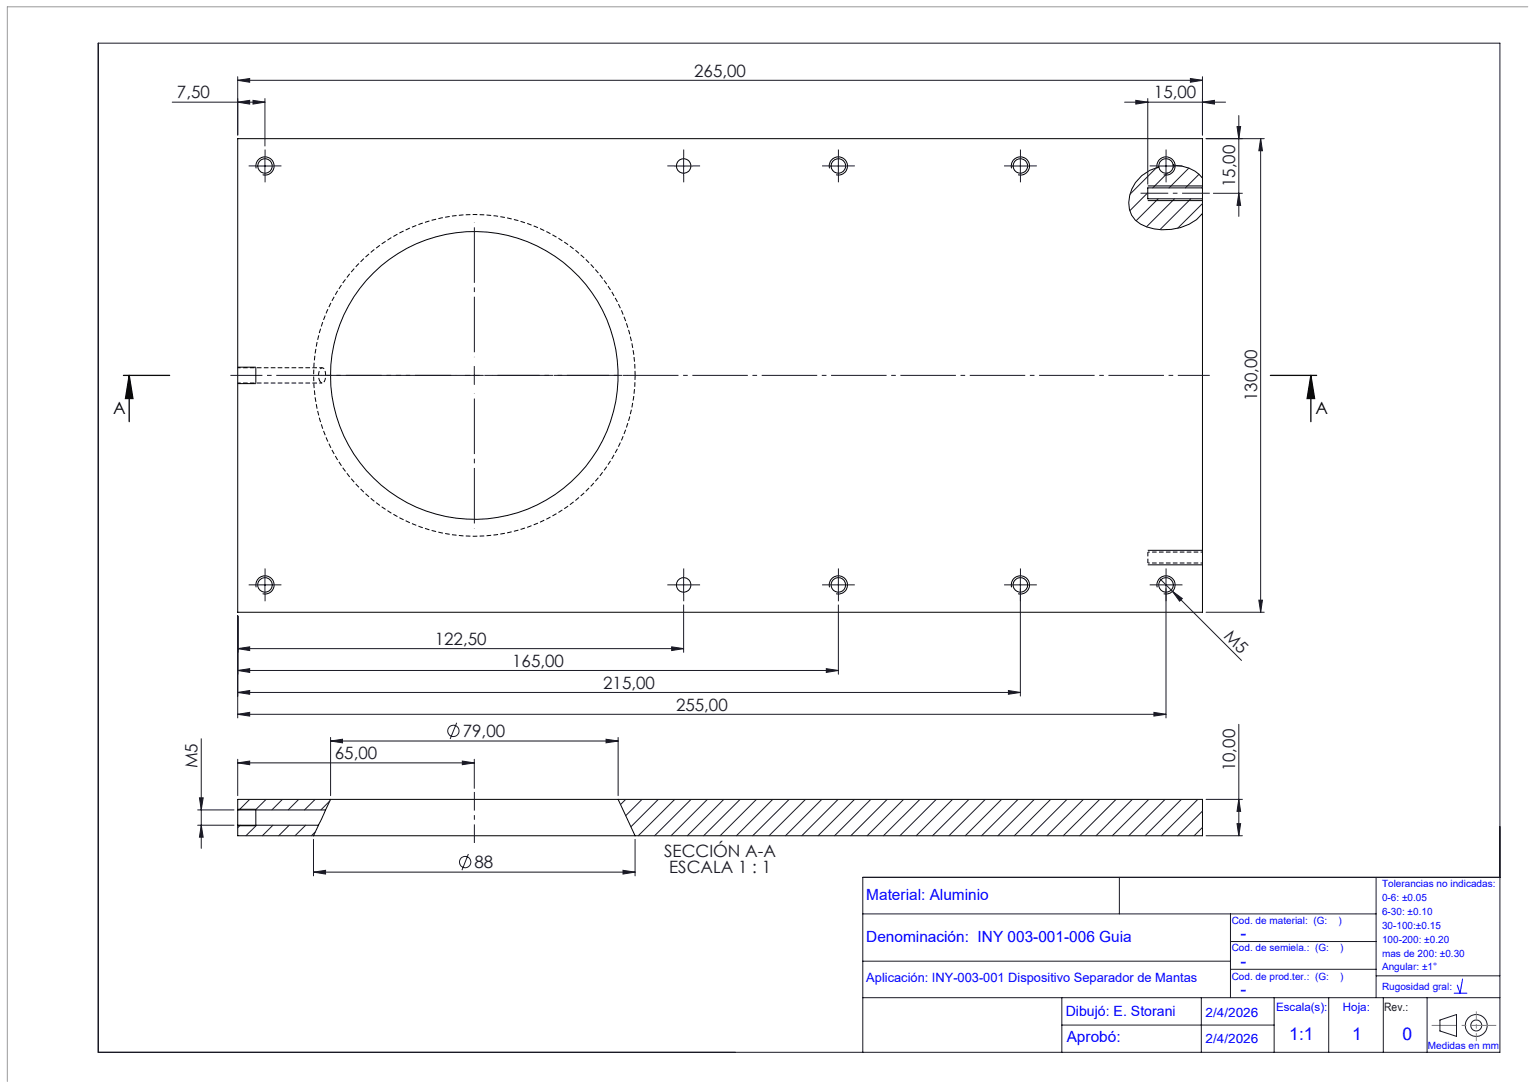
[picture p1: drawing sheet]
<svg xmlns="http://www.w3.org/2000/svg" width="420mm" height="297mm" viewBox="0 0 420 297" stroke-linecap="round" stroke-linejoin="round" font-family="sans-serif">
<path d="M87.8 104.5l.7 .6a1.5 1.5 0 0 0 .9-1.7v-.6a1.53 1.53 0 0 0-1.1-1.8 3.1 3.1 0 0 0-.5 3.5" fill="none" stroke="#000" stroke-width=".27" stroke-dasharray="1.3 .6" stroke-dashoffset=".4" stroke-linecap="butt"/>
<path d="M315.3 151.5v3" fill="none" stroke="#000" stroke-width=".27" stroke-dasharray="1.3 .6" stroke-dashoffset=".1" stroke-linecap="butt"/>
<path d="M174.5 103a44.2 44.2 0 0 0-65.4-38.7 44.2 44.2 0 0 0-2.6 75.9 44.2 44.2 0 0 0 67.9-34.1l.1-3.1" fill="none" stroke="#000" stroke-width=".27" stroke-dasharray="1.3 .6" stroke-linecap="butt"/>
<path d="M65.3 105.1h23.2M88.5 100.9h-23.2" fill="none" stroke="#000" stroke-width=".27" stroke-dasharray="1.3 .6" stroke-dashoffset=".5" stroke-linecap="butt"/>
<path d="M315.3 154.5h15M330.3 151.5h-15" fill="none" stroke="#000" stroke-width=".27" stroke-dasharray="1.3 .6" stroke-dashoffset=".8" stroke-linecap="butt"/>
<g fill="none" stroke="#000" stroke-width=".27">
<path d="M70.4 46.2a2.5 2.5 0 0 1 2.2-3.1 2.5 2.5 0 0 1 2.7 2.7 2.5 2.5 0 0 1-3.2 2.2M227.9 46.2a2.51 2.51 0 0 1 2.1-3.2 2.51 2.51 0 0 1 2.8 2.7 2.51 2.51 0 0 1-3.1 2.3M277.9 46.2a2.5 2.5 0 0 1 2.2-3.1 2.5 2.5 0 0 1 2.7 2.7 2.5 2.5 0 0 1-3.2 2.2M315.3 55.1h15M315.3 51h15M317.9 46.2a2.5 2.5 0 0 1 2.2-3.1 2.5 2.5 0 0 1 2.7 2.7 2.5 2.5 0 0 1-3.1 2.2M318.3 45.8a10.3 10.3 0 0 0-8.1 11.6 6.6 6.6 0 0 0 4.8 4.9 15.3 15.3 0 0 0 13.7-2l1.6-1.7M322.3 45.3a1.99 1.99 0 0 0-2.3-1.7 1.99 1.99 0 0 0-1.7 2.2M322.3 45.3a10.2 10.2 0 0 1 8 3.6M322.3 45.3a1.99 1.99 0 0 1-1.8 2.3 1.99 1.99 0 0 1-2.2-1.8M330.3 51.6v3M330.3 51.6v-13.5h-265v130h265v-113.5"/>
<path d="M330.3 51.6h-15v3h15M65.3 100.8h5v4.5h-5M315.3 155h15M315.3 151.1h15M70.4 161.2a2.5 2.5 0 0 1 2.2-3.1 2.5 2.5 0 0 1 2.7 2.7 2.5 2.5 0 0 1-3.2 2.2M227.9 161.2a2.51 2.51 0 0 1 2.1-3.1 2.51 2.51 0 0 1 2.8 2.6 2.51 2.51 0 0 1-3.1 2.3M277.9 161.2a2.5 2.5 0 0 1 2.2-3.1 2.5 2.5 0 0 1 2.7 2.7 2.5 2.5 0 0 1-3.2 2.2M317.9 161.2a2.5 2.5 0 0 1 2.2-3.1 2.5 2.5 0 0 1 2.7 2.7 2.5 2.5 0 0 1-3.1 2.2M90.8 219.4h79M90.8 219.4h-25.5v2.9M90.8 219.4l-1.4 2.9M169.8 219.4h160.5v10h-155.9"/>
<path d="M169.8 219.4l4.6 10M65.3 222.3v4.2M65.3 226.5v2.9h20.8M65.3 226.5h22.2M65.3 222.3h24.1M65.3 222.1h5v4.6h-5M86.1 229.4h88.3M87.5 226.5l-1.4 2.9M89.4 222.3l-1.9 4.2"/>
<circle cx="72.8" cy="45.6" r="1.99"/>
<circle cx="187.8" cy="45.6" r="2"/>
<circle cx="230.3" cy="45.6" r="2"/>
<circle cx="280.3" cy="45.6" r="2"/>
<circle cx="130.3" cy="103.1" r="39.5"/>
<circle cx="72.8" cy="160.6" r="1.99"/>
<circle cx="187.8" cy="160.6" r="2.01"/>
<circle cx="230.3" cy="160.6" r="2"/>
<circle cx="280.3" cy="160.6" r="2"/>
<circle cx="320.3" cy="160.6" r="2"/>
</g>
<g fill="none" stroke="#191924" stroke-width=".27">
<path d="M27 11.8h385v277.1h-385zM47.3 28h25.5M65.3 22l3.3-.4v1zM65.3 28l3.3-.5v1.1zM65.3 21.1v16M65.3 22h265M69.5 27.5l3.3 .5-3.3 .6zM72.8 27.1v13M308.9 28h27.8M312 27.5l3.3 .5-3.3 .6zM315.3 27.1v23.4M327 21.6l3.3 .4-3.3 .6z"/>
<path d="M330.3 28l3.3-.5v1.1zM330.3 21.1v16M331.3 38.1h16M339.8 34.7h1l-.5 3.4zM340.3 31.7v27.7M346.3 38.1l.5 3.3h-1zM346.3 38.1v130M70.3 45.6h5M72.8 43.1v4.9M185.3 45.6h5M187.8 43.1v4.9M227.8 45.6h5"/>
<path d="M230.3 43.1v4.9M277.8 45.6h5M280.3 43.1v4.9M315.3 52.9l-5 5M317.7 46l-7.3 7.3M317.8 45.6h5M318.1 54.6l-6 6M320.3 43.1v4.9M320.7 47.5l-4 4.1M322.6 54.6l-7.7 7.7M322.8 45.4l-.5 .6M326.6 46.1l-5.5 5.5"/>
<path d="M327.1 54.6l-8.5 8.4M329.4 47.8l-3.8 3.8M330.3 51.4l-.2 .2M330.3 55.9l-6.8 6.7M333.3 53.1h8M340.3 53.1l.5 3.3h-1zM127.8 103h5M130.3 100.6v4.9M72.8 158v5.1M187.8 158v5.1M230.3 158v5.1M280.3 158v33.1"/>
<path d="M318.5 158.8l22.5 22.5M320.3 158v39.1M65.3 178l3.3-.5v1.1zM65.3 169v28.1M65.3 178h122.5M70.3 160.5h5M184.5 177.5l3.3 .5-3.3 .6zM185.3 160.5h5M187.8 166v13.1M227.8 160.5h5M230.3 166v19.1M277.8 160.5h5"/>
<path d="M317.8 160.5h5M322.1 162.3l2.7 2-.8 .7zM331.3 168.1h16M345.8 164.7h1l-.5 3.4zM65.3 184l3.3-.5v1.1zM65.3 190.1l3.3-.6v1.1zM65.3 196.1l3.3-.6v1.1zM65.3 184h165M65.3 190.1h215M65.3 196.1h255M125.4 198.4l-1.8 4.4M227 183.5l3.3 .5-3.3 .6z"/>
<path d="M277 189.5l3.3 .6-3.3 .5zM317 195.5l3.3 .6-3.3 .5zM340.3 198.8v30.6M54.8 219h1l-.5 3.3zM55.3 202.8v30.1M65.3 209.4l3.3-.5v1zM65.3 208.4v10M65.3 209.4h65M68.6 219.4l-2.9 2.9M73.1 219.4l-2.9 2.9M77.6 219.4l-2.9 2.9M82.1 219.4l-2.9 2.9"/>
<path d="M86.6 219.4l-3 2.9M90.6 219.9l-2.4 2.4M90.8 203.4l3.3-.5v1zM90.8 202.4v16M90.8 203.4h79M127 208.9l3.3 .5-3.3 .5zM130.3 208.4v8M166.5 202.9l3.3 .5-3.3 .5zM169.8 202.4v16M171.9 219.4l-1.4 1.4M176.4 219.4l-4.5 4.5M180.8 219.4l-7.5 7.5"/>
<path d="M185.3 219.4l-10 10M189.8 219.4l-10 10M194.3 219.4l-10 10M198.8 219.4l-10 10M203.3 219.4l-10 10M207.8 219.4l-10 10M212.3 219.4l-10 10M216.8 219.4l-10 10M221.3 219.4l-10.1 10M225.7 219.4l-9.9 10M230.2 219.4l-10 10M234.7 219.4l-10 10"/>
<path d="M239.2 219.4l-10 10M243.7 219.4l-10 10M248.2 219.4l-10 10M252.7 219.4l-10 10M257.2 219.4l-10 10M261.7 219.4l-10 10M266.2 219.4l-10 10M270.7 219.4l-10 10M275.1 219.4l-10 10M279.6 219.4l-10 10M284.1 219.4l-10 10M288.6 219.4l-10 10"/>
<path d="M293.1 219.4l-10 10M297.6 219.4l-10 10M302.1 219.4l-10 10M306.6 219.4l-10 10M311 219.4l-9.9 10M315.6 219.4l-10.1 10M320 219.4l-9.9 10M324.5 219.4l-10 10M329 219.4l-10 10M331.3 219.4h10M340.3 219.4l.5 3.3h-1zM54.3 226.5h10"/>
<path d="M54.3 222.3h10M55.3 226.5l.5 3.3h-1zM66 226.5l-.7 .7M70.5 226.5l-2.9 2.9M75 226.5l-2.9 2.9M79.4 226.5l-2.8 2.9M84 226.5l-3 2.9M86.1 239.4l3.3-.5v1zM86.1 230.4v10M86.1 239.4h88.3M86.6 228.3l-1.1 1.1M128.7 234.4l-1.8 4.5"/>
<path d="M171.1 238.9l3.3 .5-3.3 .5zM174.4 230.4v10M330.3 222.6l-6.8 6.8M330.3 227.1l-2.3 2.3M331.3 229.4h10M339.8 226.1h1l-.5 3.3zM237 250.9h141M307.5 240.8v10.1M338 250.9v23M338 258.4h40M378 240.8v33.1M412 240.8h-175v48.1"/>
<path d="M237 263.8h101M237 273.9h175M291.7 273.9v15M330 273.9v15M338 266.1h40M350 273.9v15M365 273.9v15M378 267.9h34M380 273.9v15M392 273.9v15M395.5 280l4.6-1.5v6l-4.6-1.5zM291.7 281.4h58.3"/>
<circle cx="124.5" cy="200.6" r="1.56"/>
<circle cx="127.8" cy="236.6" r="1.55"/>
<circle cx="405.5" cy="281.5" r="1.49"/>
<circle cx="405.5" cy="281.5" r="3"/>
</g>
<path d="M33.9 103h12.7M35.5 103l1 6.4h-2zM35.5 103v12.7M349 103h12.7M360.1 103l1 6.4h-2zM360.1 103v12.7" fill="none" stroke="#000" stroke-width=".35"/>
<path d="M332.3 53h-19" fill="none" stroke="#191924" stroke-width=".27" stroke-dasharray="15.2 1.3 1.3 1.3" stroke-dashoffset="7.6" stroke-linecap="butt"/>
<path d="M63.3 103h269" fill="none" stroke="#191924" stroke-width=".27" stroke-dasharray="15.2 1.3 1.3 1.3" stroke-dashoffset="6.5" stroke-linecap="butt"/>
<path d="M130.3 231.4v-14" fill="none" stroke="#191924" stroke-width=".27" stroke-dasharray="15.2 1.3 1.3 1.3" stroke-dashoffset="10.1" stroke-linecap="butt"/>
<path d="M405.5 277.6v8.2" fill="none" stroke="#ff8000" stroke-width=".27" stroke-dasharray="15.2 1.3 1.3 1.3" stroke-dashoffset="13.1" stroke-linecap="butt"/>
<path d="M393.3 281.5h17.7" fill="none" stroke="#ff8000" stroke-width=".27" stroke-dasharray="15.2 1.3 1.3 1.3" stroke-dashoffset="8.3" stroke-linecap="butt"/>
<path d="M130.3 98v-37M125.3 103h-37M130.3 108v37M135.3 103h37" fill="none" stroke="#191924" stroke-width=".27" stroke-dasharray="15.2 1.3 1.3 1.3" stroke-dashoffset="-1.4" stroke-linecap="butt"/>
<g fill="none" stroke="#191924" stroke-width=".27" stroke-dasharray="15.2 1.3 1.3 1.3" stroke-linecap="butt">
<path d="M70.3 45.5h-2M72.8 43v-2M72.8 48v2M75.3 45.5h2M185.3 45.5h-2M187.8 43v-2M187.8 48v2M190.3 45.5h2M227.8 45.5h-2M230.3 43v-2M230.3 48v2M232.8 45.5h2"/>
<path d="M277.8 45.5h-2M280.3 43v-2M280.3 48v2M282.8 45.5h2M317.8 45.5h-2M320.3 43v-2M320.3 48v2M322.8 45.5h2M72.8 158v-2M187.8 158v-2M230.3 158v-2M280.3 158v-2"/>
<path d="M320.3 158v-2M70.3 160.5h-2M72.8 163v2M75.3 160.5h2M185.3 160.5h-2M187.8 163v2M190.3 160.5h2M227.8 160.5h-2M230.3 163v2M232.8 160.5h2M277.8 160.5h-2M280.3 163v2"/>
<path d="M282.8 160.5h2M317.8 160.5h-2M320.3 163v2M322.8 160.5h2"/>
</g>
<path d="M419.7 1.9h-417.7v295" fill="none" stroke="#9a9a9a" stroke-width=".27"/>
<path d="M399.5 272.6h3.4M401.7 268.7l-.6 3.9-.8-2.2" fill="none" stroke="#00f" stroke-width=".27"/>
<path d="M360.1 103l1 6.4h-2zM35.5 103l1 6.4h-2z" fill="#000"/>
<g fill="#191924">
<path d="M322.1 162.3l2.7 2-.8 .7z"/>
<path d="M327 21.6l3.3 .4-3.3 .6zM65.3 22l3.3-.4v1z"/>
<path d="M65.3 178l3.3-.5v1.1zM184.5 177.5l3.3 .5-3.3 .6zM65.3 184l3.3-.5v1.1zM227 183.5l3.3 .5-3.3 .6zM65.3 190.1l3.3-.6v1.1zM277 189.5l3.3 .6-3.3 .5zM65.3 196.1l3.3-.6v1.1zM317 195.5l3.3 .6-3.3 .5zM312 27.5l3.3 .5-3.3 .6zM330.3 28l3.3-.5v1.1z"/>
<path d="M69.5 27.5l3.3 .5-3.3 .6zM65.3 28l3.3-.5v1.1z"/>
<path d="M340.3 53.1l.5 3.3h-1zM339.8 34.7h1l-.5 3.4z"/>
<path d="M345.8 164.7h1l-.5 3.4zM346.3 38.1l.5 3.3h-1z"/>
<path d="M127 208.9l3.3 .5-3.3 .5zM65.3 209.4l3.3-.5v1z"/>
<path d="M90.8 203.4l3.3-.5v1zM166.5 202.9l3.3 .5-3.3 .5zM86.1 239.4l3.3-.5v1zM171.1 238.9l3.3 .5-3.3 .5z"/>
<path d="M339.8 226.1h1l-.5 3.3zM340.3 219.4l.5 3.3h-1zM55.3 226.5l.5 3.3h-1zM54.8 219h1l-.5 3.3z"/>
</g>
<g font-size="4.8" fill="#00f">
<text x="340.8" y="257.8">-</text>
<text x="340.8" y="265.4">-</text>
<text x="340.8" y="273.2">-</text>
<text x="354.2" y="285.4">1:1</text>
<text x="371.4" y="285.4">1</text>
<text x="385.2" y="285.4">0</text>
</g>
<g font-size="4.7" fill="#191924">
<text x="190.7" y="21">265,00</text>
<text x="48.6" y="27">7,50</text>
<text x="317" y="27">15,00</text>
<text x="339.3" y="51.4" transform="rotate(-90 339.3 51.4)">15,00</text>
<text x="345.3" y="110.2" transform="rotate(-90 345.3 110.2)">130,00</text>
<text x="119.4" y="177">122,50</text>
<text x="336" y="174.8" transform="rotate(45 336 174.8)">M5</text>
<text x="140.7" y="183">165,00</text>
<text x="165.7" y="189">215,00</text>
<text x="185.7" y="195">255,00</text>
<text x="127.1" y="202.3">79,00</text>
<text x="92" y="208.4">65,00</text>
<text x="54.3" y="210.9" transform="rotate(-90 54.3 210.9)">M5</text>
<text x="339.3" y="211.7" transform="rotate(-90 339.3 211.7)">10,00</text>
<text x="130.4" y="238.3">88</text>
<text x="182.4" y="235.2">SECCIÓN A-A</text>
<text x="183.8" y="239.7">ESCALA 1 : 1</text>
</g>
<g font-size="4.7">
<text x="31.1" y="113.6">A</text>
<text x="361.4" y="113.6">A</text>
</g>
<g font-size="4.2" fill="#00f">
<text x="238" y="247">Material: Aluminio</text>
<text x="238" y="258.5">Denominación: INY 003-001-006 Guia</text>
<text x="293" y="286">Aprobó:</text>
</g>
<text font-size="3.9" fill="#00f" x="292.8" y="279">Dibujó: E. Storani</text>
<g font-size="3.5" fill="#00f">
<text x="238" y="269.5">Aplicación: INY-003-001 Dispositivo Separador de Mantas</text>
<text x="331.2" y="279.1">2/4/2026</text>
<text x="331.2" y="286.3">2/4/2026</text>
</g>
<g font-size="3.2" fill="#00f">
<text x="350.5" y="277.5">Escala(s):</text>
<text x="368.9" y="277.5">Hoja:</text>
</g>
<text font-size="3.2" fill="#191924" x="380.2" y="277.6">Rev.:</text>
<g font-size="2.7" fill="#00f">
<text x="379.6" y="243.6">Tolerancias no indicadas:</text>
<text x="379.6" y="247.4">0-6: ±0.05</text>
<text x="379.6" y="251.2">6-30: ±0.10</text>
<text x="338.3" y="253.6">Cod. de material: (G:</text>
<text x="367.7" y="253.6">)</text>
<text x="379.6" y="255">30-100:±0.15</text>
<text x="338.3" y="261.2">Cod. de semiela.: (G:</text>
<text x="368.1" y="261.2">)</text>
<text x="379.6" y="258.8">100-200: ±0.20</text>
<text x="379.6" y="262.6">mas de 200: ±0.30</text>
<text x="338.3" y="269">Cod. de prod.ter.: (G:</text>
<text x="368.1" y="269">)</text>
<text x="379.6" y="266.4">Angular: ±1°</text>
<text x="379.6" y="271.8">Rugosidad gral:</text>
<text x="392.2" y="288">Medidas en mm</text>
</g>
</svg>
